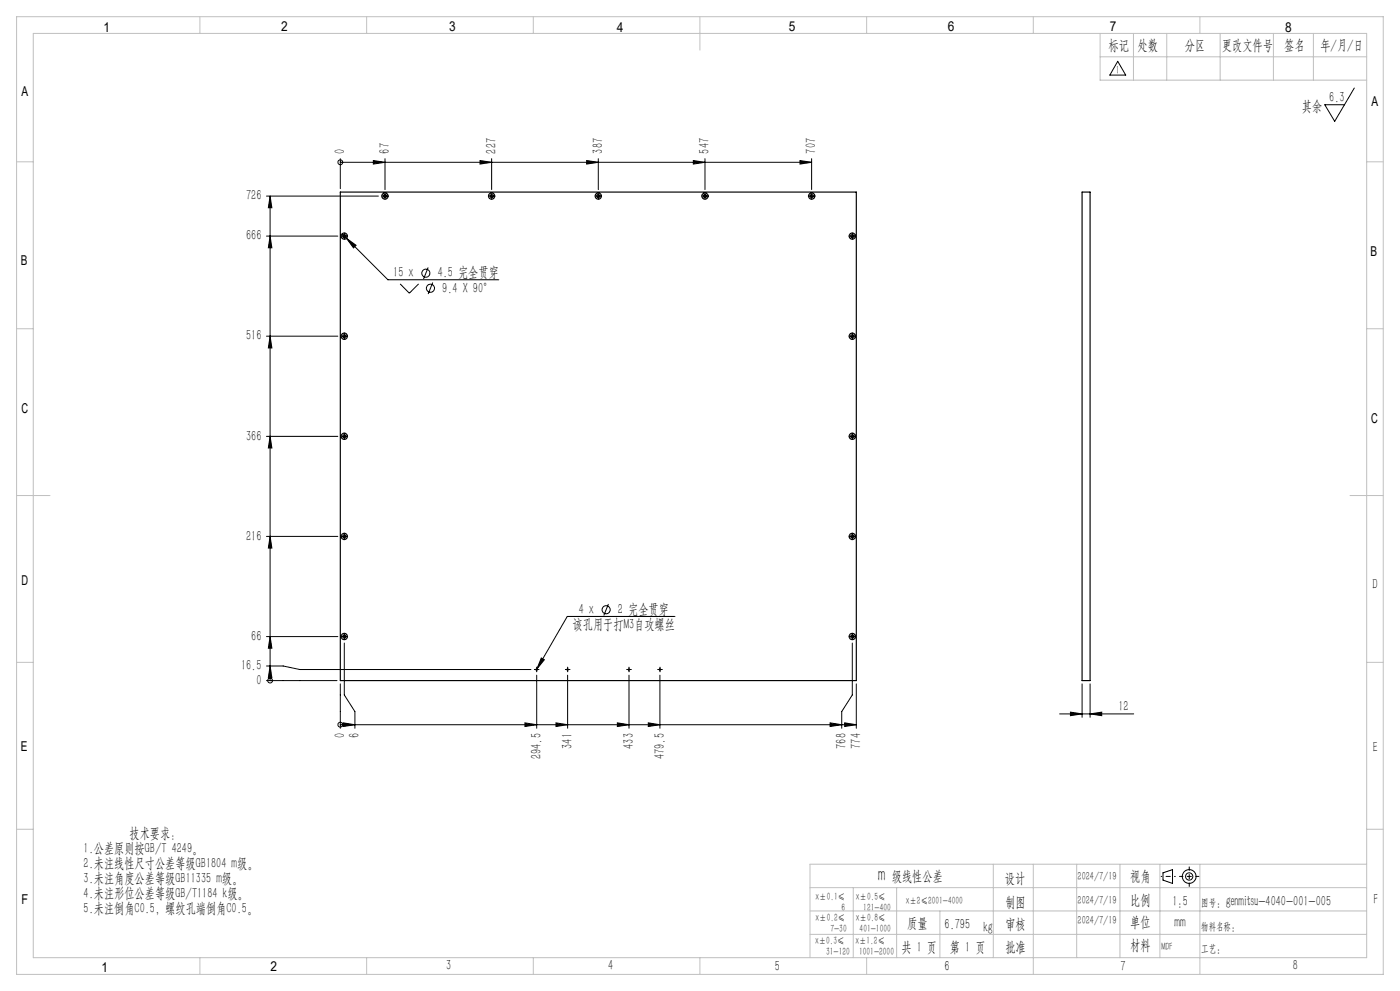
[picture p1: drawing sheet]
<svg xmlns="http://www.w3.org/2000/svg" width="420mm" height="297mm" viewBox="0 0 420 297" stroke-linecap="round" stroke-linejoin="round" font-family="sans-serif">
<g fill="none" stroke="#000" stroke-width=".35">
<path d="M102.1 57.6h154.8v146.4h-154.8zM324.6 57.6h2.4v146.4h-2.4z"/>
<circle cx="115.5" cy="58.8" r=".93"/>
<circle cx="115.5" cy="58.8" r=".46"/>
<circle cx="147.5" cy="58.8" r=".93"/>
<circle cx="147.5" cy="58.8" r=".46"/>
<circle cx="179.5" cy="58.8" r=".46"/>
<circle cx="179.5" cy="58.8" r=".95"/>
<circle cx="211.5" cy="58.8" r=".46"/>
<circle cx="211.5" cy="58.8" r=".94"/>
<circle cx="243.5" cy="58.8" r=".46"/>
<circle cx="243.5" cy="58.8" r=".94"/>
<circle cx="103.3" cy="70.8" r=".46"/>
<circle cx="103.3" cy="70.8" r=".95"/>
<circle cx="255.7" cy="70.8" r=".46"/>
<circle cx="255.7" cy="70.8" r=".95"/>
<circle cx="103.3" cy="100.8" r=".95"/>
<circle cx="103.3" cy="100.8" r=".45"/>
<circle cx="255.7" cy="100.8" r=".95"/>
<circle cx="255.7" cy="100.8" r=".45"/>
<circle cx="103.3" cy="130.8" r=".95"/>
<circle cx="103.3" cy="130.8" r=".46"/>
<circle cx="255.7" cy="130.8" r=".95"/>
<circle cx="255.7" cy="130.8" r=".46"/>
<circle cx="103.3" cy="160.8" r=".46"/>
<circle cx="103.3" cy="160.8" r=".95"/>
<circle cx="255.7" cy="160.8" r=".46"/>
<circle cx="255.7" cy="160.8" r=".95"/>
<circle cx="103.3" cy="190.8" r=".95"/>
<circle cx="103.3" cy="190.8" r=".46"/>
<circle cx="255.7" cy="190.8" r=".95"/>
<circle cx="255.7" cy="190.8" r=".46"/>
<circle cx="161" cy="200.7" r=".2"/>
<circle cx="170.3" cy="200.7" r=".2"/>
<circle cx="188.7" cy="200.7" r=".2"/>
<circle cx="198" cy="200.7" r=".19"/>
</g>
<g fill="none" stroke="#000" stroke-width=".3">
<path d="M335.3 18.4l2.4 4.1h-4.7zM406.3 26.4l-5.9 10-3-5h5.9M79.9 58.8h33.6M81 58.8l.6 3.5h-1.1zM81 58.8v145.2M102.1 48.6h.1M102.1 47.6v8.9M102.1 48.6h141.4M112 48.1l3.5 .5-3.5 .6zM115 58.8h1M115.5 47.6v9.2M115.5 58.3v1"/>
<path d="M144 48.1l3.5 .5-3.5 .6zM147 58.8h1M147.5 58.3v1M147.5 47.6v9.2M176 48.1l3.5 .5-3.5 .6zM179 58.8h1M179.5 47.6v9.2M179.5 58.3v1M208 48.1l3.5 .5-3.5 .6zM211 58.8h1M211.5 58.3v1M211.5 47.6v9.2"/>
<path d="M240 48.1l3.5 .5-3.5 .6zM243 58.8h1M243.5 47.6v9.2M243.5 58.3v1M79.9 70.8h21.5M81 70.8l.6 3.5h-1.1zM102.6 70.1l13.8 13.8h33.2M102.8 70.8h1M103.3 70.3v1M104 71.4l2.8 2.1-.8 .8zM255.2 70.8h1M255.7 70.3v1"/>
<path d="M120.1 85.1l2.7 2.8 2.8-2.8M128.4 80.1l-1.3 3.5M129.8 84.7l-1.4 3.4M79.9 100.7h21.5M81 100.7l.6 3.6h-1.1zM102.8 100.7h1M103.3 100.3v1M255.2 100.7h1M255.7 100.3v1M79.9 130.8h21.5M81 130.8l.6 3.5h-1.1zM102.8 130.8h1"/>
<path d="M103.3 130.3v1M255.2 130.8h1M255.7 130.3v1M79.9 160.8h21.5M81 160.8l.6 3.4h-1.1zM102.8 160.8h1M103.3 160.3v1M255.2 160.8h1M255.7 160.3v1M79.9 190.8h21.5M79.9 199.6h5l5.1 1.1h69.3M81 199.6l.6 3.5h-1.1z"/>
<path d="M81 190.8l.6 3.5h-1.1zM102.8 190.8h1M103.3 190.2v1.1M103.3 192.7v15.6l3.2 5v5M162.4 197.2l.9 .5-2.2 2.8zM182.5 181l-1.3 3.5M202.5 184.7h-32.3l-9.1 15.8M255.2 190.8h1M255.7 190.2v1.1M255.7 192.7v15.6l-3.2 5v5M79.9 204h21.2M81 204h.1"/>
<path d="M102.1 217.2h.1M102.1 205v13.3M102.1 217.2h154.8M103 216.6l3.5 .6-3.5 .5zM157.5 216.6l3.5 .6-3.5 .5zM160.5 200.7h1M161 200.2v1M161 202.3v16M161.1 200.5l-.2 .3M166.8 216.6l3.5 .6-3.5 .5zM169.8 200.7h1M170.3 200.2v1"/>
<path d="M170.3 202.3v16M185.2 216.6l3.5 .6-3.5 .5zM188.2 200.7h1M188.7 202.3v16M188.7 200.2v1M194.5 216.6l3.5 .6-3.5 .5zM197.5 200.7h1M198 202.3v16M198 200.2v1M249 216.6l3.5 .6-3.5 .5zM253.4 216.6l3.5 .6-3.5 .5zM256.9 205v13.3"/>
<path d="M317.9 214h22.2M321.1 213.4l3.5 .6-3.5 .5zM324.6 205v10M327 214l3.5-.6v1.1zM327 205v10M348.9 261.6l2.9-1v4.2l-2.9-1z"/>
<circle cx="102.1" cy="48.6" r=".71"/>
<circle cx="127.8" cy="81.9" r="1.22"/>
<circle cx="129.1" cy="86.4" r="1.22"/>
<circle cx="181.8" cy="182.7" r="1.22"/>
<circle cx="81" cy="204" r=".71"/>
<circle cx="102.1" cy="217.2" r=".72"/>
<circle cx="356.7" cy="262.7" r="1.08"/>
<circle cx="356.8" cy="262.7" r="2.07"/>
</g>
<g fill="none" stroke="#000" stroke-width=".3" stroke-dasharray="30.5 1.3 1.3 1.3">
<path d="M115 58.7h-.4M115.5 58.2v-.4M115.5 59.2v.5M116 58.7h.5M147 58.7h-.4M147.5 58.2v-.4M147.5 59.2v.5M148 58.7h.5M179 58.7h-.4M179.5 58.2v-.4M179.5 59.2v.5M180 58.7h.5"/>
<path d="M211 58.7h-.4M211.5 58.2v-.4M211.5 59.2v.5M212 58.7h.5M243 58.7h-.4M243.5 58.2v-.4M243.5 59.2v.5M244 58.7h.5M102.8 70.7h-.4M103.3 70.2v-.4M103.3 71.2v.5M103.8 70.7h.5"/>
<path d="M255.2 70.7h-.4M255.7 70.2v-.4M255.7 71.2v.5M256.2 70.7h.5M102.8 100.7h-.4M103.3 100.2v-.4M103.3 101.2v.5M103.8 100.7h.5M255.2 100.7h-.4M255.7 100.2v-.4M255.7 101.2v.5M256.2 100.7h.5"/>
<path d="M102.8 130.7h-.4M103.3 130.2v-.4M103.3 131.2v.5M103.8 130.7h.5M255.2 130.7h-.4M255.7 130.2v-.4M255.7 131.2v.5M256.2 130.7h.5M102.8 160.7h-.4M103.3 160.2v-.4M103.3 161.2v.5M103.8 160.7h.5"/>
<path d="M255.2 160.7h-.4M255.7 160.2v-.4M255.7 161.2v.5M256.2 160.7h.5M102.8 190.7h-.4M103.3 190.2v-.4M103.3 191.2v.5M103.8 190.7h.5M255.2 190.7h-.4M255.7 190.2v-.4M255.7 191.2v.5M256.2 190.7h.5"/>
<path d="M160.5 200.6h-.2M161 200.1v-.2M161 201.1v.2M161.5 200.6h.2M169.8 200.6h-.2M170.3 200.1v-.2M170.3 201.1v.2M170.8 200.6h.2M188.2 200.6h-.2M188.7 200.1v-.2M188.7 201.1v.2M189.2 200.6h.2"/>
<path d="M197.5 200.6h-.2M198 200.1v-.2M198 201.1v.2M198.5 200.6h.2"/>
</g>
<path d="M348.3 262.7h4.3" fill="none" stroke="#000" stroke-width=".3" stroke-dasharray="30.5 1.3 1.3 1.3" stroke-dashoffset="30.2"/>
<path d="M356.8 265.7v-5.9" fill="none" stroke="#000" stroke-width=".3" stroke-dasharray="30.5 1.3 1.3 1.3" stroke-dashoffset="29.5"/>
<path d="M353.8 262.7h5.9" fill="none" stroke="#000" stroke-width=".3" stroke-dasharray="30.5 1.3 1.3 1.3" stroke-dashoffset="29.4"/>
<g fill="none" stroke="#c0c0c0" stroke-width=".3">
<path d="M5 5h410v287h-410zM10 10h400v277h-400zM60 5v5M110 5v5M160 5v5M210 5v10M260 5v5M310 5v5M330 10v14h80M330 17h80M340 10v14M350 10v14"/>
<path d="M360 5v5M366 10v14M382 10v14M394 10v14M5 48.5h5M410 48.5h5M5 98.5h5M410 98.5h5M5 148.5h10M405 148.5h10M5 198.5h5M410 198.5h5"/>
<path d="M5 248.5h5M298 259v28M310 259v33M323 259v28M336 259v28M348 259v28M360 259v33M410 259h-167v28M410 248.5h5M243 266h167M243 273h167M256 266v21"/>
<path d="M269 266v21M282 273v14M60 287v5M110 287v5M160 287v5M210 287v5M243 280h167M260 287v5"/>
</g>
<g fill="#000">
<path d="M104 71.4l2 2.9 .8-.8zM162.4 197.2l-1.3 3.3 2.2-2.8zM321.1 213.4l3.5 .6-3.5 .5zM327 214l3.5-.6v1.1z"/>
<path d="M81 199.6l.6 3.5h-1.1zM81 190.8l.6 3.5h-1.1zM81 160.8l.6 3.4h-1.1zM81 130.8l.6 3.5h-1.1zM81 100.7l.6 3.6h-1.1zM81 70.8l.6 3.5h-1.1zM81 58.8l.6 3.5h-1.1z"/>
<path d="M103 216.6l3.5 .6-3.5 .5zM157.5 216.6l3.5 .6-3.5 .5zM166.8 216.6l3.5 .6-3.5 .5zM185.2 216.6l3.5 .6-3.5 .5zM194.5 216.6l3.5 .6-3.5 .5zM249 216.6l3.5 .6-3.5 .5zM253.4 216.6l3.5 .6-3.5 .5zM112 48.1l3.5 .5-3.5 .6zM144 48.1l3.5 .5-3.5 .6zM176 48.1l3.5 .5-3.5 .6zM208 48.1l3.5 .5-3.5 .6zM240 48.1l3.5 .5-3.5 .6z"/>
</g>
<text font-size="5.6" x="263.5" y="264">m</text>
<g font-size="4.4">
<text x="332.6" y="15">标记</text>
<text x="341.3" y="15">处数</text>
<text x="355.5" y="15">分区</text>
<text x="366.6" y="15">更改文件号</text>
<text x="385.3" y="15">签名</text>
<text x="396.1" y="15">年/月/日</text>
<text x="390.6" y="33.4">其余</text>
<text x="398.8" y="30.5">6.3</text>
<text x="103.4" y="46" transform="rotate(-90 103.4 46)">0</text>
<text x="116.8" y="46" transform="rotate(-90 116.8 46)">67</text>
<text x="148.8" y="46" transform="rotate(-90 148.8 46)">227</text>
<text x="180.8" y="46" transform="rotate(-90 180.8 46)">387</text>
<text x="212.8" y="46" transform="rotate(-90 212.8 46)">547</text>
<text x="244.8" y="46" transform="rotate(-90 244.8 46)">707</text>
<text x="73.8" y="60">726</text>
<text x="73.8" y="72">666</text>
<text x="118" y="83.2">15 x</text>
<text x="131.3" y="83.2">4.5 完全贯穿</text>
<text x="132.7" y="87.7">9.4 X 90°</text>
<text x="73.8" y="102">516</text>
<text x="73.8" y="132">366</text>
<text x="73.8" y="162">216</text>
<text x="411.8" y="176.4">D</text>
<text x="173.6" y="184">4 x</text>
<text x="185.4" y="184">2 完全贯穿</text>
<text x="171.8" y="188.4">该孔用于打M3自攻螺丝</text>
<text x="75.4" y="192">66</text>
<text x="72.3" y="200.9">16.5</text>
<text x="76.9" y="205.2">0</text>
<text x="335.5" y="213.1">12</text>
<text x="103.4" y="221.3" transform="rotate(-90 103.4 221.3)">0</text>
<text x="107.8" y="221.3" transform="rotate(-90 107.8 221.3)">6</text>
<text x="162.3" y="227.4" transform="rotate(-90 162.3 227.4)">294.5</text>
<text x="171.6" y="224.4" transform="rotate(-90 171.6 224.4)">341</text>
<text x="190" y="224.4" transform="rotate(-90 190 224.4)">433</text>
<text x="199.3" y="227.4" transform="rotate(-90 199.3 227.4)">479.5</text>
<text x="253.8" y="224.4" transform="rotate(-90 253.8 224.4)">768</text>
<text x="258.2" y="224.4" transform="rotate(-90 258.2 224.4)">774</text>
<text x="411.8" y="225.5">E</text>
<text x="38.9" y="251.2">技术要求：</text>
<text x="25.1" y="255.7">1.公差原则按GB/T 4249。</text>
<text x="25.1" y="260.2">2.未注线性尺寸公差等级GB1804 m级。</text>
<text x="25.1" y="264.7">3.未注角度公差等级GB11335 m级。</text>
<text x="25.1" y="269.2">4.未注形位公差等级GB/T1184 k级。</text>
<text x="267.6" y="264">级线性公差</text>
<text x="301.5" y="264.6">设计</text>
<text x="339" y="264">视角</text>
<text x="25.1" y="273.7">5.未注倒角C0.5，螺纹孔端倒角C0.5。</text>
<text x="301.6" y="271.8">制图</text>
<text x="339" y="271.2">比例</text>
<text x="351.7" y="271.4">1:5</text>
<text x="364.8" y="271.4">：genmitsu-4040-001-005</text>
<text x="412" y="271">F</text>
<text x="272.2" y="278.2">质量</text>
<text x="283.4" y="278.4">6.795</text>
<text x="295.1" y="279.4">kg</text>
<text x="301.6" y="278.4">审核</text>
<text x="339" y="277.8">单位</text>
<text x="352.4" y="277.8">mm</text>
<text x="369.3" y="278.6">：</text>
<text x="270.4" y="285.2">共 1 页</text>
<text x="285" y="285.2">第 1 页</text>
<text x="301.6" y="285.4">批准</text>
<text x="339" y="284.8">材料</text>
<text x="364.8" y="285.4">：</text>
<text x="133.9" y="290.8">3</text>
<text x="182.5" y="290.7">4</text>
<text x="232.4" y="291">5</text>
<text x="283.4" y="290.9">6</text>
<text x="336.1" y="291.1">7</text>
<text x="387.8" y="290.7">8</text>
</g>
<g font-size="4.1">
<text x="31.1" y="9.5">1</text>
<text x="84.4" y="9.4">2</text>
<text x="134.8" y="9.2">3</text>
<text x="185" y="9.5">4</text>
<text x="236.6" y="9.3">5</text>
<text x="284.4" y="9.4">6</text>
<text x="333" y="9.4">7</text>
<text x="385.6" y="9.6">8</text>
<text x="6.5" y="28.8">A</text>
<text x="411.4" y="31.8">A</text>
<text x="411.2" y="76.6">B</text>
<text x="6.3" y="79.6">B</text>
<text x="6.5" y="123.7">C</text>
<text x="411.4" y="126.8">C</text>
<text x="6.5" y="175.5">D</text>
<text x="6.2" y="225.2">E</text>
<text x="6.5" y="271">F</text>
<text x="30.5" y="291.2">1</text>
<text x="81.1" y="291">2</text>
</g>
<g font-size="3.5">
<text x="334.8" y="22.1">1</text>
<text x="323.3" y="263.8">2024/7/19</text>
<text x="323.3" y="270.9">2024/7/19</text>
<text x="323.3" y="277">2024/7/19</text>
</g>
<g font-size="3.2">
<text x="244.7" y="269.8">x±0.1≤</text>
<text x="256.8" y="269.8">x±0.5≤</text>
<text x="252.4" y="272.9">6</text>
<text x="259" y="272.9">121-400</text>
<text x="271.8" y="271">x±2≤2001-4000</text>
<text x="360.4" y="271.4">图号</text>
<text x="244.7" y="276.1">x±0.2≤</text>
<text x="249.1" y="279.3">7-30</text>
<text x="256.8" y="276.1">x±0.8≤</text>
<text x="257.9" y="279.3">401-1000</text>
<text x="360.4" y="278.6">物料名称</text>
<text x="244.5" y="283">x±0.3≤</text>
<text x="247.9" y="286.2">31-120</text>
<text x="256.6" y="283">x±1.2≤</text>
<text x="257.7" y="286.2">1001-2000</text>
<text x="348.4" y="284.7">MDF</text>
<text x="360.4" y="285.4">工艺</text>
</g>
</svg>
